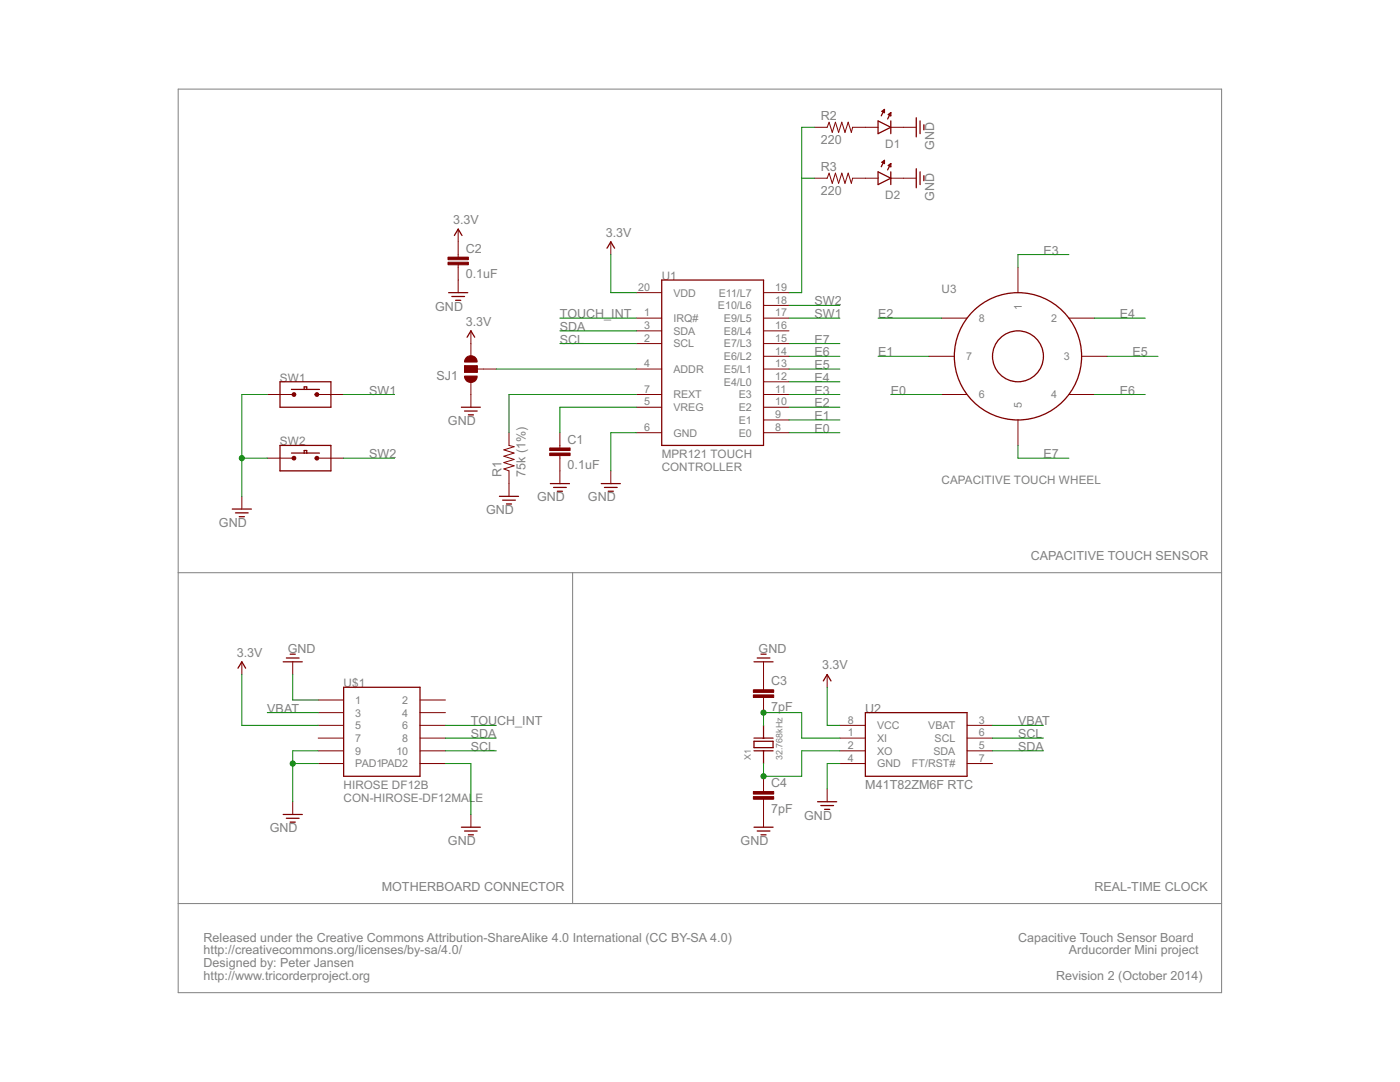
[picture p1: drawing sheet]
<?xml version="1.0" encoding="utf-8"?>
<!DOCTYPE eagle SYSTEM "eagle.dtd">
<!--
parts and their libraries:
SparkFun-Passives: Licensing: Creative Commons ShareAlike 4.0 International - https://creativecommons.org/licenses/by-sa/4.0
-->
<eagle version="6.5.0">
<drawing>
<settings>
<setting alwaysvectorfont="no"/>
<setting verticaltext="up"/>
</settings>
<grid distance="0.1" unitdist="inch" unit="inch" style="lines" multiple="1" display="no" altdistance="0.01" altunitdist="inch" altunit="inch"/>
<schematic xreflabel="%F%N/%S.%C%R" xrefpart="/%S.%C%R">
<libraries>
<library name="notes-arducorder-mini">
<symbols>
<symbol name="MPR121">
<pin name="VDD" x="-15.24" y="12.7" length="middle"/>
<pin name="GND" x="-15.24" y="-15.24" length="middle"/>
<pin name="VREG" x="-15.24" y="-10.16" length="middle"/>
<pin name="IRQ#" x="-15.24" y="7.62" length="middle"/>
<pin name="SDA" x="-15.24" y="5.08" length="middle"/>
<pin name="SCL" x="-15.24" y="2.54" length="middle"/>
<pin name="ADDR" x="-15.24" y="-2.54" length="middle"/>
<pin name="E0" x="15.24" y="-15.24" length="middle" rot="R180"/>
<pin name="E1" x="15.24" y="-12.7" length="middle" rot="R180"/>
<pin name="E2" x="15.24" y="-10.16" length="middle" rot="R180"/>
<pin name="E3" x="15.24" y="-7.62" length="middle" rot="R180"/>
<pin name="E4/L0" x="15.24" y="-5.08" length="middle" rot="R180"/>
<pin name="E5/L1" x="15.24" y="-2.54" length="middle" rot="R180"/>
<pin name="E6/L2" x="15.24" y="0" length="middle" rot="R180"/>
<pin name="E7/L3" x="15.24" y="2.54" length="middle" rot="R180"/>
<pin name="E8/L4" x="15.24" y="5.08" length="middle" rot="R180"/>
<pin name="E9/L5" x="15.24" y="7.62" length="middle" rot="R180"/>
<pin name="E10/L6" x="15.24" y="10.16" length="middle" rot="R180"/>
<pin name="E11/L7" x="15.24" y="12.7" length="middle" rot="R180"/>
<wire x1="-10.16" y1="15.24" x2="-10.16" y2="-17.78" width="0.254" layer="94"/>
<wire x1="-10.16" y1="-17.78" x2="10.16" y2="-17.78" width="0.254" layer="94"/>
<wire x1="10.16" y1="-17.78" x2="10.16" y2="15.24" width="0.254" layer="94"/>
<wire x1="10.16" y1="15.24" x2="-10.16" y2="15.24" width="0.254" layer="94"/>
<text x="-10.16" y="15.24" size="1.6764" layer="95">&gt;NAME</text>
<text x="-10.16" y="-20.32" size="1.6764" layer="97">MPR121 TOUCH </text>
<text x="-10.16" y="-22.86" size="1.6764" layer="97">CONTROLLER</text>
<pin name="REXT" x="-15.24" y="-7.62" length="middle"/>
</symbol>
<symbol name="CAPACITIVE-WHEEL-8">
<circle x="0" y="0" radius="12.7" width="0.254" layer="94"/>
<pin name="1" x="0" y="17.78" visible="pin" length="middle" rot="R270"/>
<pin name="3" x="17.78" y="0" visible="pin" length="middle" rot="R180"/>
<pin name="5" x="0" y="-17.78" visible="pin" length="middle" rot="R90"/>
<pin name="7" x="-17.78" y="0" visible="pin" length="middle"/>
<pin name="2" x="15.24" y="7.62" visible="pin" length="middle" rot="R180"/>
<pin name="4" x="15.24" y="-7.62" visible="pin" length="middle" rot="R180"/>
<pin name="6" x="-15.24" y="-7.62" visible="pin" length="middle"/>
<pin name="8" x="-15.24" y="7.62" visible="pin" length="middle"/>
<circle x="0" y="0" radius="5.08" width="0.254" layer="94"/>
<text x="-15.24" y="12.7" size="1.6764" layer="95">&gt;NAME</text>
<text x="-15.24" y="-25.4" size="1.6764" layer="95">CAPACITIVE TOUCH WHEEL</text>
</symbol>
<symbol name="SWITCH-NO">
<pin name="1A" x="-7.62" y="0" visible="off" length="middle"/>
<pin name="2A" x="7.62" y="0" visible="off" length="middle" rot="R180"/>
<wire x1="-5.08" y1="2.54" x2="-5.08" y2="-2.54" width="0.254" layer="94"/>
<wire x1="-5.08" y1="-2.54" x2="5.08" y2="-2.54" width="0.254" layer="94"/>
<wire x1="5.08" y1="-2.54" x2="5.08" y2="2.54" width="0.254" layer="94"/>
<wire x1="5.08" y1="2.54" x2="-5.08" y2="2.54" width="0.254" layer="94"/>
<circle x="-2.286" y="0" radius="0.254" width="0.254" layer="94"/>
<circle x="2.286" y="0" radius="0.254" width="0.254" layer="94"/>
<wire x1="-2.794" y1="1.016" x2="-0.254" y2="1.016" width="0.254" layer="94"/>
<wire x1="-0.254" y1="1.016" x2="0.254" y2="1.016" width="0.254" layer="94"/>
<wire x1="0.254" y1="1.016" x2="2.794" y2="1.016" width="0.254" layer="94"/>
<wire x1="-0.254" y1="1.016" x2="-0.254" y2="1.524" width="0.254" layer="94"/>
<wire x1="-0.254" y1="1.524" x2="0.254" y2="1.524" width="0.254" layer="94"/>
<wire x1="0.254" y1="1.524" x2="0.254" y2="1.016" width="0.254" layer="94"/>
<text x="-5.08" y="2.54" size="1.6764" layer="95">&gt;NAME</text>
</symbol>
</symbols>
<devicesets>
<deviceset name="MPR121-TOUCH-CONTROLLER">
<gates>
<gate name="G$1" symbol="MPR121" x="0" y="0"/>
</gates>
<devices>
<device name="" package="QFN-3X3-20">
<connects>
<connect gate="G$1" pin="ADDR" pad="4"/>
<connect gate="G$1" pin="E0" pad="8"/>
<connect gate="G$1" pin="E1" pad="9"/>
<connect gate="G$1" pin="E10/L6" pad="18"/>
<connect gate="G$1" pin="E11/L7" pad="19"/>
<connect gate="G$1" pin="E2" pad="10"/>
<connect gate="G$1" pin="E3" pad="11"/>
<connect gate="G$1" pin="E4/L0" pad="12"/>
<connect gate="G$1" pin="E5/L1" pad="13"/>
<connect gate="G$1" pin="E6/L2" pad="14"/>
<connect gate="G$1" pin="E7/L3" pad="15"/>
<connect gate="G$1" pin="E8/L4" pad="16"/>
<connect gate="G$1" pin="E9/L5" pad="17"/>
<connect gate="G$1" pin="GND" pad="6"/>
<connect gate="G$1" pin="IRQ#" pad="1"/>
<connect gate="G$1" pin="REXT" pad="7"/>
<connect gate="G$1" pin="SCL" pad="2"/>
<connect gate="G$1" pin="SDA" pad="3"/>
<connect gate="G$1" pin="VDD" pad="20"/>
<connect gate="G$1" pin="VREG" pad="5"/>
</connects>
<technologies>
<technology name=""/>
</technologies>
</device>
</devices>
</deviceset>
<deviceset name="CAPACITIVE-WHEEL-8">
<gates>
<gate name="G$1" symbol="CAPACITIVE-WHEEL-8" x="0" y="0"/>
</gates>
<devices>
<device name="" package="CAPACITIVE-WHEEL-8">
<connects>
<connect gate="G$1" pin="1" pad="1"/>
<connect gate="G$1" pin="2" pad="2"/>
<connect gate="G$1" pin="3" pad="3"/>
<connect gate="G$1" pin="4" pad="4"/>
<connect gate="G$1" pin="5" pad="5"/>
<connect gate="G$1" pin="6" pad="6"/>
<connect gate="G$1" pin="7" pad="7"/>
<connect gate="G$1" pin="8" pad="8"/>
</connects>
<technologies>
<technology name=""/>
</technologies>
</device>
</devices>
</deviceset>
<deviceset name="SWITCH">
<gates>
<gate name="G$1" symbol="SWITCH-NO" x="0" y="0"/>
</gates>
<devices>
<device name="" package="KMT071">
<connects>
<connect gate="G$1" pin="1A" pad="1A"/>
<connect gate="G$1" pin="2A" pad="2A"/>
</connects>
<technologies>
<technology name=""/>
</technologies>
</device>
</devices>
</deviceset>
</devicesets>
</library>
<library name="notes_mark5a">
<symbols>
<symbol name="CAP">
<wire x1="0" y1="2.54" x2="0" y2="2.032" width="0.1524" layer="94"/>
<wire x1="0" y1="0" x2="0" y2="0.508" width="0.1524" layer="94"/>
<text x="1.524" y="2.921" size="1.778" layer="95">&gt;NAME</text>
<text x="1.524" y="-2.159" size="1.778" layer="96">&gt;VALUE</text>
<rectangle x1="-2.032" y1="0.508" x2="2.032" y2="1.016" layer="94"/>
<rectangle x1="-2.032" y1="1.524" x2="2.032" y2="2.032" layer="94"/>
<pin name="1" x="0" y="5.08" visible="off" length="short" direction="pas" swaplevel="1" rot="R270"/>
<pin name="2" x="0" y="-2.54" visible="off" length="short" direction="pas" swaplevel="1" rot="R90"/>
</symbol>
<symbol name="GND">
<wire x1="-1.905" y1="0" x2="1.905" y2="0" width="0.254" layer="94"/>
<wire x1="-1.27" y1="-0.762" x2="1.27" y2="-0.762" width="0.254" layer="94"/>
<wire x1="-0.508" y1="-1.524" x2="0.508" y2="-1.524" width="0.254" layer="94"/>
<text x="-4.572" y="-3.556" size="1.778" layer="96">&gt;VALUE</text>
<pin name="GND" x="0" y="2.54" visible="off" length="short" direction="sup" rot="R270"/>
</symbol>
<symbol name="3.3V">
<wire x1="0.762" y1="1.27" x2="0" y2="2.54" width="0.254" layer="94"/>
<wire x1="0" y1="2.54" x2="-0.762" y2="1.27" width="0.254" layer="94"/>
<text x="-1.016" y="3.556" size="1.778" layer="96">&gt;VALUE</text>
<pin name="3.3V" x="0" y="0" visible="off" length="short" direction="sup" rot="R90"/>
</symbol>
<symbol name="CRYSTAL">
<pin name="1" x="-5.08" y="0" visible="off" length="point"/>
<pin name="2" x="2.54" y="0" visible="off" length="point"/>
<wire x1="-5.08" y1="0" x2="-2.54" y2="0" width="0.254" layer="94"/>
<wire x1="2.54" y1="0" x2="0" y2="0" width="0.254" layer="94"/>
<wire x1="-1.905" y1="1.905" x2="-1.905" y2="-1.905" width="0.254" layer="94"/>
<wire x1="-1.905" y1="-1.905" x2="-0.635" y2="-1.905" width="0.254" layer="94"/>
<wire x1="-0.635" y1="-1.905" x2="-0.635" y2="1.905" width="0.254" layer="94"/>
<wire x1="-0.635" y1="1.905" x2="-1.905" y2="1.905" width="0.254" layer="94"/>
<wire x1="-2.54" y1="1.905" x2="-2.54" y2="0" width="0.254" layer="94"/>
<wire x1="-2.54" y1="0" x2="-2.54" y2="-1.905" width="0.254" layer="94"/>
<wire x1="0" y1="1.905" x2="0" y2="0" width="0.254" layer="94"/>
<wire x1="0" y1="0" x2="0" y2="-1.905" width="0.254" layer="94"/>
<text x="-4.445" y="2.54" size="1.27" layer="95">&gt;NAME</text>
<text x="-4.445" y="-3.81" size="1.27" layer="96">&gt;VALUE</text>
</symbol>
<symbol name="M41T82ZM6F">
<pin name="VCC" x="-15.24" y="5.08" length="middle"/>
<pin name="XI" x="-15.24" y="2.54" length="middle"/>
<pin name="XO" x="-15.24" y="0" length="middle"/>
<pin name="GND" x="-15.24" y="-2.54" length="middle"/>
<pin name="VBAT" x="15.24" y="5.08" length="middle" rot="R180"/>
<pin name="SCL" x="15.24" y="2.54" length="middle" rot="R180"/>
<pin name="SDA" x="15.24" y="0" length="middle" rot="R180"/>
<pin name="FT/RST#" x="15.24" y="-2.54" length="middle" rot="R180"/>
<wire x1="-10.16" y1="7.62" x2="-10.16" y2="-5.08" width="0.254" layer="94"/>
<wire x1="-10.16" y1="-5.08" x2="10.16" y2="-5.08" width="0.254" layer="94"/>
<wire x1="10.16" y1="-5.08" x2="10.16" y2="7.62" width="0.254" layer="94"/>
<wire x1="10.16" y1="7.62" x2="-10.16" y2="7.62" width="0.254" layer="94"/>
<text x="-10.16" y="7.62" size="1.778" layer="95">&gt;NAME</text>
<text x="-10.16" y="-7.62" size="1.778" layer="97">M41T82ZM6F RTC</text>
</symbol>
</symbols>
<devicesets>
<deviceset name="CAP" prefix="C" uservalue="yes">
<gates>
<gate name="G$1" symbol="CAP" x="0" y="0"/>
</gates>
<devices>
<device name="0603" package="0603">
<connects>
<connect gate="G$1" pin="1" pad="1"/>
<connect gate="G$1" pin="2" pad="2"/>
</connects>
<technologies>
<technology name=""/>
</technologies>
</device>
<device name="0402" package="C0402">
<connects>
<connect gate="G$1" pin="1" pad="1"/>
<connect gate="G$1" pin="2" pad="2"/>
</connects>
<technologies>
<technology name=""/>
</technologies>
</device>
<device name="0805" package="0805">
<connects>
<connect gate="G$1" pin="1" pad="1"/>
<connect gate="G$1" pin="2" pad="2"/>
</connects>
<technologies>
<technology name=""/>
</technologies>
</device>
</devices>
</deviceset>
<deviceset name="GND" prefix="GND">
<gates>
<gate name="1" symbol="GND" x="0" y="0"/>
</gates>
<devices>
<device name="">
<technologies>
<technology name=""/>
</technologies>
</device>
</devices>
</deviceset>
<deviceset name="3.3V" prefix="P+">
<gates>
<gate name="G$1" symbol="3.3V" x="0" y="0"/>
</gates>
<devices>
<device name="">
<technologies>
<technology name=""/>
</technologies>
</device>
</devices>
</deviceset>
<deviceset name="CRYSTAL">
<gates>
<gate name="G$1" symbol="CRYSTAL" x="0" y="0"/>
</gates>
<devices>
<device name="" package="CRYSTAL-9HT10">
<connects>
<connect gate="G$1" pin="1" pad="1"/>
<connect gate="G$1" pin="2" pad="2"/>
</connects>
<technologies>
<technology name=""/>
</technologies>
</device>
</devices>
</deviceset>
<deviceset name="M41T82ZM6F">
<gates>
<gate name="G$1" symbol="M41T82ZM6F" x="0" y="0"/>
</gates>
<devices>
<device name="" package="8-SOIC">
<connects>
<connect gate="G$1" pin="FT/RST#" pad="7"/>
<connect gate="G$1" pin="GND" pad="4"/>
<connect gate="G$1" pin="SCL" pad="6"/>
<connect gate="G$1" pin="SDA" pad="5"/>
<connect gate="G$1" pin="VBAT" pad="3"/>
<connect gate="G$1" pin="VCC" pad="8"/>
<connect gate="G$1" pin="XI" pad="1"/>
<connect gate="G$1" pin="XO" pad="2"/>
</connects>
<technologies>
<technology name=""/>
</technologies>
</device>
</devices>
</deviceset>
</devicesets>
</library>
<library name="notes_mark5a1">
<symbols>
<symbol name="0605-LED">
<pin name="ANODE" x="0" y="5.08" visible="off" length="short" rot="R270"/>
<pin name="CATHODE" x="0" y="-2.54" visible="off" length="short" rot="R90"/>
<wire x1="-1.27" y1="2.54" x2="1.27" y2="2.54" width="0.254" layer="94"/>
<wire x1="1.27" y1="2.54" x2="0" y2="0" width="0.254" layer="94"/>
<wire x1="0" y1="0" x2="-1.27" y2="2.54" width="0.254" layer="94"/>
<text x="-2.54" y="-1.905" size="1.6764" layer="95" rot="R90">&gt;NAME</text>
<wire x1="2.286" y1="1.905" x2="3.556" y2="1.27" width="0.254" layer="94"/>
<wire x1="1.651" y1="0.635" x2="2.921" y2="0" width="0.254" layer="94"/>
<wire x1="3.556" y1="1.27" x2="3.175" y2="1.778" width="0.254" layer="94"/>
<wire x1="3.175" y1="1.778" x2="2.921" y2="1.27" width="0.254" layer="94"/>
<wire x1="2.921" y1="1.27" x2="3.556" y2="1.27" width="0.254" layer="94"/>
<wire x1="2.921" y1="0" x2="2.54" y2="0.508" width="0.254" layer="94"/>
<wire x1="2.54" y1="0.508" x2="2.286" y2="0" width="0.254" layer="94"/>
<wire x1="2.286" y1="0" x2="2.921" y2="0" width="0.254" layer="94"/>
<wire x1="-1.27" y1="0" x2="1.27" y2="0" width="0.254" layer="94"/>
</symbol>
<symbol name="RESISTOR">
<wire x1="-2.54" y1="0" x2="-2.159" y2="1.016" width="0.1524" layer="94"/>
<wire x1="-2.159" y1="1.016" x2="-1.524" y2="-1.016" width="0.1524" layer="94"/>
<wire x1="-1.524" y1="-1.016" x2="-0.889" y2="1.016" width="0.1524" layer="94"/>
<wire x1="-0.889" y1="1.016" x2="-0.254" y2="-1.016" width="0.1524" layer="94"/>
<wire x1="-0.254" y1="-1.016" x2="0.381" y2="1.016" width="0.1524" layer="94"/>
<wire x1="0.381" y1="1.016" x2="1.016" y2="-1.016" width="0.1524" layer="94"/>
<wire x1="1.016" y1="-1.016" x2="1.651" y2="1.016" width="0.1524" layer="94"/>
<wire x1="1.651" y1="1.016" x2="2.286" y2="-1.016" width="0.1524" layer="94"/>
<wire x1="2.286" y1="-1.016" x2="2.54" y2="0" width="0.1524" layer="94"/>
<text x="-3.81" y="1.4986" size="1.778" layer="95">&gt;NAME</text>
<text x="-3.81" y="-3.302" size="1.778" layer="96">&gt;VALUE</text>
<pin name="2" x="5.08" y="0" visible="off" length="short" direction="pas" swaplevel="1" rot="R180"/>
<pin name="1" x="-5.08" y="0" visible="off" length="short" direction="pas" swaplevel="1"/>
</symbol>
</symbols>
<devicesets>
<deviceset name="0605-LED">
<gates>
<gate name="G$1" symbol="0605-LED" x="0" y="0"/>
</gates>
<devices>
<device name="" package="0603-LED">
<connects>
<connect gate="G$1" pin="ANODE" pad="ANODE"/>
<connect gate="G$1" pin="CATHODE" pad="CATHODE"/>
</connects>
<technologies>
<technology name=""/>
</technologies>
</device>
</devices>
</deviceset>
<deviceset name="RESISTOR" prefix="R" uservalue="yes">
<gates>
<gate name="G$1" symbol="RESISTOR" x="0" y="0"/>
</gates>
<devices>
<device name="0603" package="0603">
<connects>
<connect gate="G$1" pin="1" pad="1"/>
<connect gate="G$1" pin="2" pad="2"/>
</connects>
<technologies>
<technology name=""/>
</technologies>
</device>
<device name="0402" package="C0402">
<connects>
<connect gate="G$1" pin="1" pad="1"/>
<connect gate="G$1" pin="2" pad="2"/>
</connects>
<technologies>
<technology name=""/>
</technologies>
</device>
<device name="0805" package="0805">
<connects>
<connect gate="G$1" pin="1" pad="1"/>
<connect gate="G$1" pin="2" pad="2"/>
</connects>
<technologies>
<technology name=""/>
</technologies>
</device>
</devices>
</deviceset>
</devicesets>
</library>
<library name="SparkFun-Passives">
<symbols>
<symbol name="SJ_2">
<wire x1="-0.635" y1="-1.397" x2="0.635" y2="-1.397" width="1.27" layer="94" curve="180" cap="flat"/>
<wire x1="-0.635" y1="1.397" x2="0.635" y2="1.397" width="1.27" layer="94" curve="-180" cap="flat"/>
<wire x1="1.27" y1="-0.635" x2="-1.27" y2="-0.635" width="0.1524" layer="94"/>
<wire x1="-1.27" y1="-0.635" x2="-1.27" y2="0" width="0.1524" layer="94"/>
<wire x1="-1.27" y1="0" x2="-1.27" y2="0.635" width="0.1524" layer="94"/>
<wire x1="-1.27" y1="0.635" x2="1.27" y2="0.635" width="0.1524" layer="94"/>
<wire x1="1.27" y1="0.635" x2="1.27" y2="-0.635" width="0.1524" layer="94"/>
<wire x1="-2.54" y1="0" x2="-1.27" y2="0" width="0.1524" layer="94"/>
<text x="2.54" y="0.381" size="1.778" layer="95">&gt;NAME</text>
<text x="2.54" y="-1.905" size="1.778" layer="96">&gt;VALUE</text>
<rectangle x1="-1.27" y1="-0.635" x2="1.27" y2="0.635" layer="94"/>
<pin name="3" x="0" y="-5.08" visible="off" length="short" direction="pas" rot="R90"/>
<pin name="1" x="0" y="5.08" visible="off" length="short" direction="pas" rot="R270"/>
<pin name="2" x="-5.08" y="0" visible="off" length="short" direction="pas"/>
</symbol>
</symbols>
<devicesets>
<deviceset name="SOLDERJUMPER_2WAY" prefix="SJ" uservalue="yes">
<gates>
<gate name="G$1" symbol="SJ_2" x="0" y="0"/>
</gates>
<devices>
<device name="W" package="SJ_2W">
<connects>
<connect gate="G$1" pin="1" pad="1"/>
<connect gate="G$1" pin="2" pad="2"/>
<connect gate="G$1" pin="3" pad="3"/>
</connects>
<technologies>
<technology name=""/>
</technologies>
</device>
<device name="T" package="SJ_2">
<connects>
<connect gate="G$1" pin="1" pad="1"/>
<connect gate="G$1" pin="2" pad="2"/>
<connect gate="G$1" pin="3" pad="3"/>
</connects>
<technologies>
<technology name=""/>
</technologies>
</device>
<device name="S" package="SJ_3">
<connects>
<connect gate="G$1" pin="1" pad="1"/>
<connect gate="G$1" pin="2" pad="2"/>
<connect gate="G$1" pin="3" pad="3"/>
</connects>
<technologies>
<technology name=""/>
</technologies>
</device>
<device name="PASTE1&amp;2" package="SJ_3_PASTE1&amp;2">
<connects>
<connect gate="G$1" pin="1" pad="1"/>
<connect gate="G$1" pin="2" pad="2"/>
<connect gate="G$1" pin="3" pad="3"/>
</connects>
<technologies>
<technology name=""/>
</technologies>
</device>
<device name="PASTE2&amp;3" package="SJ_3_PASTE2&amp;3">
<connects>
<connect gate="G$1" pin="1" pad="1"/>
<connect gate="G$1" pin="2" pad="2"/>
<connect gate="G$1" pin="3" pad="3"/>
</connects>
<technologies>
<technology name=""/>
</technologies>
</device>
<device name="PASTE1&amp;2&amp;3" package="SJ_3_PASTE1&amp;2&amp;3">
<connects>
<connect gate="G$1" pin="1" pad="1"/>
<connect gate="G$1" pin="2" pad="2"/>
<connect gate="G$1" pin="3" pad="3"/>
</connects>
<technologies>
<technology name=""/>
</technologies>
</device>
</devices>
</deviceset>
</devicesets>
</library>
<library name="arducorder-mini">
<symbols>
<symbol name="CON-HIROSE-DF12">
<pin name="1" x="-12.7" y="5.08" visible="pin" length="middle"/>
<pin name="3" x="-12.7" y="2.54" visible="pin" length="middle"/>
<pin name="5" x="-12.7" y="0" visible="pin" length="middle"/>
<pin name="7" x="-12.7" y="-2.54" visible="pin" length="middle"/>
<pin name="9" x="-12.7" y="-5.08" visible="pin" length="middle"/>
<pin name="2" x="12.7" y="5.08" visible="pin" length="middle" rot="R180"/>
<pin name="4" x="12.7" y="2.54" visible="pin" length="middle" rot="R180"/>
<pin name="6" x="12.7" y="0" visible="pin" length="middle" rot="R180"/>
<pin name="8" x="12.7" y="-2.54" visible="pin" length="middle" rot="R180"/>
<pin name="10" x="12.7" y="-5.08" visible="pin" length="middle" rot="R180"/>
<wire x1="-7.62" y1="7.62" x2="-7.62" y2="-10.16" width="0.254" layer="94"/>
<wire x1="-7.62" y1="-10.16" x2="7.62" y2="-10.16" width="0.254" layer="94"/>
<wire x1="7.62" y1="-10.16" x2="7.62" y2="7.62" width="0.254" layer="94"/>
<wire x1="7.62" y1="7.62" x2="-7.62" y2="7.62" width="0.254" layer="94"/>
<text x="-7.62" y="7.62" size="1.6764" layer="95">&gt;NAME</text>
<text x="-7.62" y="-12.7" size="1.6764" layer="97">HIROSE DF12B</text>
<text x="-7.62" y="-15.24" size="1.6764" layer="97">&gt;VALUE</text>
<pin name="PAD1" x="-12.7" y="-7.62" visible="pin" length="middle"/>
<pin name="PAD2" x="12.7" y="-7.62" visible="pin" length="middle" rot="R180"/>
</symbol>
</symbols>
<devicesets>
<deviceset name="CON-HIROSE-DF12">
<gates>
<gate name="G$1" symbol="CON-HIROSE-DF12" x="0" y="0"/>
</gates>
<devices>
<device name="FEMALE" package="DF12B(3.0)-10DP-0.5V(86)">
<connects>
<connect gate="G$1" pin="1" pad="1"/>
<connect gate="G$1" pin="10" pad="10"/>
<connect gate="G$1" pin="2" pad="2"/>
<connect gate="G$1" pin="3" pad="3"/>
<connect gate="G$1" pin="4" pad="4"/>
<connect gate="G$1" pin="5" pad="5"/>
<connect gate="G$1" pin="6" pad="6"/>
<connect gate="G$1" pin="7" pad="7"/>
<connect gate="G$1" pin="8" pad="8"/>
<connect gate="G$1" pin="9" pad="9"/>
<connect gate="G$1" pin="PAD1" pad="PAD1"/>
<connect gate="G$1" pin="PAD2" pad="PAD2"/>
</connects>
<technologies>
<technology name=""/>
</technologies>
</device>
<device name="MALE" package="DF12B(3.0)-10DS-0.5V(86)">
<connects>
<connect gate="G$1" pin="1" pad="1"/>
<connect gate="G$1" pin="10" pad="10"/>
<connect gate="G$1" pin="2" pad="2"/>
<connect gate="G$1" pin="3" pad="3"/>
<connect gate="G$1" pin="4" pad="4"/>
<connect gate="G$1" pin="5" pad="5"/>
<connect gate="G$1" pin="6" pad="6"/>
<connect gate="G$1" pin="7" pad="7"/>
<connect gate="G$1" pin="8" pad="8"/>
<connect gate="G$1" pin="9" pad="9"/>
<connect gate="G$1" pin="PAD1" pad="PAD1"/>
<connect gate="G$1" pin="PAD2" pad="PAD2"/>
</connects>
<technologies>
<technology name=""/>
</technologies>
</device>
<device name="MALE_NODRILL" package="DF12(3.0)-10DS-0.5V(86)">
<connects>
<connect gate="G$1" pin="1" pad="1"/>
<connect gate="G$1" pin="10" pad="10"/>
<connect gate="G$1" pin="2" pad="2"/>
<connect gate="G$1" pin="3" pad="3"/>
<connect gate="G$1" pin="4" pad="4"/>
<connect gate="G$1" pin="5" pad="5"/>
<connect gate="G$1" pin="6" pad="6"/>
<connect gate="G$1" pin="7" pad="7"/>
<connect gate="G$1" pin="8" pad="8"/>
<connect gate="G$1" pin="9" pad="9"/>
<connect gate="G$1" pin="PAD1" pad="PAD1"/>
<connect gate="G$1" pin="PAD2" pad="PAD2"/>
</connects>
<technologies>
<technology name=""/>
</technologies>
</device>
</devices>
</deviceset>
</devicesets>
</library>
</libraries>
<attributes>
</attributes>
<variantdefs>
</variantdefs>
<classes>
<class number="0" name="default" width="0" drill="0">
</class>
</classes>
<parts>
<part name="U1" library="notes-arducorder-mini" deviceset="MPR121-TOUCH-CONTROLLER" device=""/>
<part name="U3" library="notes-arducorder-mini" deviceset="CAPACITIVE-WHEEL-8" device=""/>
<part name="SW2" library="notes-arducorder-mini" deviceset="SWITCH" device=""/>
<part name="SW1" library="notes-arducorder-mini" deviceset="SWITCH" device=""/>
<part name="D2" library="notes_mark5a1" deviceset="0605-LED" device=""/>
<part name="D1" library="notes_mark5a1" deviceset="0605-LED" device=""/>
<part name="P+1" library="notes_mark5a" deviceset="3.3V" device=""/>
<part name="GND1" library="notes_mark5a" deviceset="GND" device=""/>
<part name="R1" library="notes_mark5a1" deviceset="RESISTOR" device="0603" value="75k (1%)"/>
<part name="C1" library="notes_mark5a" deviceset="CAP" device="0603" value="0.1uF"/>
<part name="C2" library="notes_mark5a" deviceset="CAP" device="0603" value="0.1uF"/>
<part name="P+2" library="notes_mark5a" deviceset="3.3V" device=""/>
<part name="GND2" library="notes_mark5a" deviceset="GND" device=""/>
<part name="SJ1" library="SparkFun-Passives" deviceset="SOLDERJUMPER_2WAY" device="PASTE1&amp;2"/>
<part name="P+3" library="notes_mark5a" deviceset="3.3V" device=""/>
<part name="GND3" library="notes_mark5a" deviceset="GND" device=""/>
<part name="GND4" library="notes_mark5a" deviceset="GND" device=""/>
<part name="GND5" library="notes_mark5a" deviceset="GND" device=""/>
<part name="R2" library="notes_mark5a1" deviceset="RESISTOR" device="0603" value="220"/>
<part name="R3" library="notes_mark5a1" deviceset="RESISTOR" device="0603" value="220"/>
<part name="GND8" library="notes_mark5a" deviceset="GND" device=""/>
<part name="GND9" library="notes_mark5a" deviceset="GND" device=""/>
<part name="GND10" library="notes_mark5a" deviceset="GND" device=""/>
<part name="X1" library="notes_mark5a" deviceset="CRYSTAL" device="" value="32.768kHz"/>
<part name="U2" library="notes_mark5a" deviceset="M41T82ZM6F" device=""/>
<part name="C3" library="notes_mark5a" deviceset="CAP" device="0603" value="7pF"/>
<part name="C4" library="notes_mark5a" deviceset="CAP" device="0603" value="7pF"/>
<part name="GND11" library="notes_mark5a" deviceset="GND" device=""/>
<part name="GND12" library="notes_mark5a" deviceset="GND" device=""/>
<part name="GND13" library="notes_mark5a" deviceset="GND" device=""/>
<part name="P+5" library="notes_mark5a" deviceset="3.3V" device=""/>
<part name="GND14" library="notes_mark5a" deviceset="GND" device=""/>
<part name="GND15" library="notes_mark5a" deviceset="GND" device=""/>
<part name="GND16" library="notes_mark5a" deviceset="GND" device=""/>
<part name="P+6" library="notes_mark5a" deviceset="3.3V" device=""/>
<part name="U$1" library="arducorder-mini" deviceset="CON-HIROSE-DF12" device="MALE"/>
</parts>
<sheets>
<sheet>
<plain>
<wire x1="-106.68" y1="81.28" x2="-106.68" y2="-15.24" width="0.1524" layer="97"/>
<wire x1="-106.68" y1="-15.24" x2="-106.68" y2="-81.28" width="0.1524" layer="97"/>
<wire x1="-106.68" y1="-81.28" x2="-27.94" y2="-81.28" width="0.1524" layer="97"/>
<wire x1="-27.94" y1="-81.28" x2="101.6" y2="-81.28" width="0.1524" layer="97"/>
<wire x1="101.6" y1="-81.28" x2="101.6" y2="-15.24" width="0.1524" layer="97"/>
<wire x1="101.6" y1="-15.24" x2="101.6" y2="81.28" width="0.1524" layer="97"/>
<wire x1="101.6" y1="81.28" x2="-106.68" y2="81.28" width="0.1524" layer="97"/>
<wire x1="-106.68" y1="-15.24" x2="-27.94" y2="-15.24" width="0.1524" layer="97"/>
<wire x1="-27.94" y1="-15.24" x2="101.6" y2="-15.24" width="0.1524" layer="97"/>
<wire x1="-27.94" y1="-15.24" x2="-27.94" y2="-81.28" width="0.1524" layer="97"/>
<text x="63.5" y="-12.7" size="1.778" layer="97">CAPACITIVE TOUCH SENSOR</text>
<text x="76.2" y="-78.74" size="1.778" layer="97">REAL-TIME CLOCK</text>
<text x="-66.04" y="-78.74" size="1.778" layer="97">MOTHERBOARD CONNECTOR</text>
<text x="-101.6" y="-88.9" size="1.778" layer="97">Released under the Creative Commons Attribution-ShareAlike 4.0 International (CC BY-SA 4.0)</text>
<text x="-101.6" y="-91.44" size="1.778" layer="97">http://creativecommons.org/licenses/by-sa/4.0/</text>
<text x="-101.6" y="-93.98" size="1.778" layer="97">Designed by: Peter Jansen</text>
<text x="-101.6" y="-96.52" size="1.778" layer="97">http://www.tricorderproject.org </text>
<text x="68.58" y="-96.52" size="1.778" layer="97">Revision 2 (October 2014)</text>
<text x="71.12" y="-91.44" size="1.778" layer="97">Arducorder Mini project</text>
<text x="60.96" y="-88.9" size="1.778" layer="97">Capacitive Touch Sensor Board</text>
<wire x1="-106.68" y1="-81.28" x2="-106.68" y2="-99.06" width="0.1524" layer="97"/>
<wire x1="-106.68" y1="-99.06" x2="101.6" y2="-99.06" width="0.1524" layer="97"/>
<wire x1="101.6" y1="-99.06" x2="101.6" y2="-81.28" width="0.1524" layer="97"/>
</plain>
<instances>
<instance part="U1" gate="G$1" x="0" y="27.94"/>
<instance part="U3" gate="G$1" x="60.96" y="27.94"/>
<instance part="SW2" gate="G$1" x="-81.28" y="7.62"/>
<instance part="SW1" gate="G$1" x="-81.28" y="20.32"/>
<instance part="D2" gate="G$1" x="35.56" y="63.5" rot="R90"/>
<instance part="D1" gate="G$1" x="35.56" y="73.66" rot="R90"/>
<instance part="P+1" gate="G$1" x="-20.32" y="48.26"/>
<instance part="GND1" gate="1" x="-20.32" y="2.54"/>
<instance part="R1" gate="G$1" x="-40.64" y="7.62" rot="R90"/>
<instance part="C1" gate="G$1" x="-30.48" y="7.62"/>
<instance part="C2" gate="G$1" x="-50.8" y="45.72"/>
<instance part="P+2" gate="G$1" x="-50.8" y="50.8"/>
<instance part="GND2" gate="1" x="-50.8" y="40.64"/>
<instance part="SJ1" gate="G$1" x="-48.26" y="25.4" rot="R180"/>
<instance part="P+3" gate="G$1" x="-48.26" y="30.48"/>
<instance part="GND3" gate="1" x="-48.26" y="17.78"/>
<instance part="GND4" gate="1" x="-30.48" y="2.54"/>
<instance part="GND5" gate="1" x="-40.64" y="0"/>
<instance part="R2" gate="G$1" x="25.4" y="73.66"/>
<instance part="R3" gate="G$1" x="25.4" y="63.5"/>
<instance part="GND8" gate="1" x="40.64" y="63.5" rot="R90"/>
<instance part="GND9" gate="1" x="40.64" y="73.66" rot="R90"/>
<instance part="GND10" gate="1" x="-93.98" y="-2.54"/>
<instance part="X1" gate="G$1" x="10.16" y="-48.26" rot="R90"/>
<instance part="U2" gate="G$1" x="40.64" y="-50.8"/>
<instance part="C3" gate="G$1" x="10.16" y="-40.64"/>
<instance part="C4" gate="G$1" x="10.16" y="-60.96"/>
<instance part="GND11" gate="1" x="10.16" y="-33.02" rot="R180"/>
<instance part="GND12" gate="1" x="10.16" y="-66.04"/>
<instance part="GND13" gate="1" x="22.86" y="-60.96"/>
<instance part="P+5" gate="G$1" x="22.86" y="-38.1"/>
<instance part="GND14" gate="1" x="-83.82" y="-63.5"/>
<instance part="GND15" gate="1" x="-48.26" y="-66.04"/>
<instance part="GND16" gate="1" x="-83.82" y="-33.02" rot="R180"/>
<instance part="P+6" gate="G$1" x="-93.98" y="-35.56"/>
<instance part="U$1" gate="G$1" x="-66.04" y="-45.72"/>
</instances>
<busses>
</busses>
<nets>
<net name="GND" class="0">
<segment>
<pinref part="U1" gate="G$1" pin="GND"/>
<wire x1="-15.24" y1="12.7" x2="-20.32" y2="12.7" width="0.1524" layer="91"/>
<wire x1="-20.32" y1="12.7" x2="-20.32" y2="5.08" width="0.1524" layer="91"/>
<pinref part="GND1" gate="1" pin="GND"/>
</segment>
<segment>
<pinref part="C2" gate="G$1" pin="2"/>
<pinref part="GND2" gate="1" pin="GND"/>
</segment>
<segment>
<pinref part="SJ1" gate="G$1" pin="1"/>
<pinref part="GND3" gate="1" pin="GND"/>
</segment>
<segment>
<pinref part="C1" gate="G$1" pin="2"/>
<pinref part="GND4" gate="1" pin="GND"/>
</segment>
<segment>
<pinref part="R1" gate="G$1" pin="1"/>
<pinref part="GND5" gate="1" pin="GND"/>
</segment>
<segment>
<pinref part="D2" gate="G$1" pin="CATHODE"/>
<pinref part="GND8" gate="1" pin="GND"/>
</segment>
<segment>
<pinref part="D1" gate="G$1" pin="CATHODE"/>
<pinref part="GND9" gate="1" pin="GND"/>
</segment>
<segment>
<pinref part="SW1" gate="G$1" pin="1A"/>
<wire x1="-88.9" y1="20.32" x2="-93.98" y2="20.32" width="0.1524" layer="91"/>
<wire x1="-93.98" y1="20.32" x2="-93.98" y2="7.62" width="0.1524" layer="91"/>
<pinref part="SW2" gate="G$1" pin="1A"/>
<wire x1="-93.98" y1="7.62" x2="-93.98" y2="0" width="0.1524" layer="91"/>
<wire x1="-88.9" y1="7.62" x2="-93.98" y2="7.62" width="0.1524" layer="91"/>
<pinref part="GND10" gate="1" pin="GND"/>
<junction x="-93.98" y="7.62"/>
</segment>
<segment>
<pinref part="C3" gate="G$1" pin="1"/>
<pinref part="GND11" gate="1" pin="GND"/>
</segment>
<segment>
<pinref part="C4" gate="G$1" pin="2"/>
<pinref part="GND12" gate="1" pin="GND"/>
</segment>
<segment>
<pinref part="U2" gate="G$1" pin="GND"/>
<wire x1="25.4" y1="-53.34" x2="22.86" y2="-53.34" width="0.1524" layer="91"/>
<pinref part="GND13" gate="1" pin="GND"/>
<wire x1="22.86" y1="-53.34" x2="22.86" y2="-58.42" width="0.1524" layer="91"/>
</segment>
<segment>
<wire x1="-78.74" y1="-50.8" x2="-83.82" y2="-50.8" width="0.1524" layer="91"/>
<wire x1="-83.82" y1="-50.8" x2="-83.82" y2="-53.34" width="0.1524" layer="91"/>
<pinref part="GND14" gate="1" pin="GND"/>
<wire x1="-83.82" y1="-53.34" x2="-83.82" y2="-60.96" width="0.1524" layer="91"/>
<wire x1="-78.74" y1="-53.34" x2="-83.82" y2="-53.34" width="0.1524" layer="91"/>
<junction x="-83.82" y="-53.34"/>
<pinref part="U$1" gate="G$1" pin="9"/>
<pinref part="U$1" gate="G$1" pin="PAD1"/>
</segment>
<segment>
<wire x1="-53.34" y1="-53.34" x2="-48.26" y2="-53.34" width="0.1524" layer="91"/>
<wire x1="-48.26" y1="-53.34" x2="-48.26" y2="-63.5" width="0.1524" layer="91"/>
<pinref part="GND15" gate="1" pin="GND"/>
<pinref part="U$1" gate="G$1" pin="PAD2"/>
</segment>
<segment>
<wire x1="-78.74" y1="-40.64" x2="-83.82" y2="-40.64" width="0.1524" layer="91"/>
<wire x1="-83.82" y1="-40.64" x2="-83.82" y2="-35.56" width="0.1524" layer="91"/>
<pinref part="GND16" gate="1" pin="GND"/>
<pinref part="U$1" gate="G$1" pin="1"/>
</segment>
</net>
<net name="3.3V" class="0">
<segment>
<pinref part="U1" gate="G$1" pin="VDD"/>
<wire x1="-15.24" y1="40.64" x2="-20.32" y2="40.64" width="0.1524" layer="91"/>
<wire x1="-20.32" y1="40.64" x2="-20.32" y2="48.26" width="0.1524" layer="91"/>
<pinref part="P+1" gate="G$1" pin="3.3V"/>
</segment>
<segment>
<pinref part="C2" gate="G$1" pin="1"/>
<pinref part="P+2" gate="G$1" pin="3.3V"/>
</segment>
<segment>
<pinref part="SJ1" gate="G$1" pin="3"/>
<pinref part="P+3" gate="G$1" pin="3.3V"/>
</segment>
<segment>
<pinref part="U2" gate="G$1" pin="VCC"/>
<wire x1="25.4" y1="-45.72" x2="22.86" y2="-45.72" width="0.1524" layer="91"/>
<wire x1="22.86" y1="-45.72" x2="22.86" y2="-38.1" width="0.1524" layer="91"/>
<pinref part="P+5" gate="G$1" pin="3.3V"/>
</segment>
<segment>
<wire x1="-78.74" y1="-45.72" x2="-93.98" y2="-45.72" width="0.1524" layer="91"/>
<wire x1="-93.98" y1="-45.72" x2="-93.98" y2="-35.56" width="0.1524" layer="91"/>
<pinref part="P+6" gate="G$1" pin="3.3V"/>
<pinref part="U$1" gate="G$1" pin="5"/>
</segment>
</net>
<net name="E0" class="0">
<segment>
<pinref part="U1" gate="G$1" pin="E0"/>
<wire x1="15.24" y1="12.7" x2="25.4" y2="12.7" width="0.1524" layer="91"/>
<label x="20.32" y="12.7" size="1.778" layer="95"/>
</segment>
<segment>
<pinref part="U3" gate="G$1" pin="6"/>
<wire x1="45.72" y1="20.32" x2="35.56" y2="20.32" width="0.1524" layer="91"/>
<label x="35.56" y="20.32" size="1.778" layer="95"/>
</segment>
</net>
<net name="E1" class="0">
<segment>
<pinref part="U1" gate="G$1" pin="E1"/>
<wire x1="15.24" y1="15.24" x2="25.4" y2="15.24" width="0.1524" layer="91"/>
<label x="20.32" y="15.24" size="1.778" layer="95"/>
</segment>
<segment>
<pinref part="U3" gate="G$1" pin="7"/>
<wire x1="43.18" y1="27.94" x2="33.02" y2="27.94" width="0.1524" layer="91"/>
<label x="33.02" y="27.94" size="1.778" layer="95"/>
</segment>
</net>
<net name="E2" class="0">
<segment>
<pinref part="U1" gate="G$1" pin="E2"/>
<wire x1="15.24" y1="17.78" x2="25.4" y2="17.78" width="0.1524" layer="91"/>
<label x="20.32" y="17.78" size="1.778" layer="95"/>
</segment>
<segment>
<pinref part="U3" gate="G$1" pin="8"/>
<wire x1="45.72" y1="35.56" x2="33.02" y2="35.56" width="0.1524" layer="91"/>
<label x="33.02" y="35.56" size="1.778" layer="95"/>
</segment>
</net>
<net name="E3" class="0">
<segment>
<pinref part="U1" gate="G$1" pin="E3"/>
<wire x1="15.24" y1="20.32" x2="25.4" y2="20.32" width="0.1524" layer="91"/>
<label x="20.32" y="20.32" size="1.778" layer="95"/>
</segment>
<segment>
<pinref part="U3" gate="G$1" pin="1"/>
<wire x1="60.96" y1="45.72" x2="60.96" y2="48.26" width="0.1524" layer="91"/>
<wire x1="60.96" y1="48.26" x2="71.12" y2="48.26" width="0.1524" layer="91"/>
<label x="66.04" y="48.26" size="1.778" layer="95"/>
</segment>
</net>
<net name="E4" class="0">
<segment>
<pinref part="U1" gate="G$1" pin="E4/L0"/>
<wire x1="15.24" y1="22.86" x2="25.4" y2="22.86" width="0.1524" layer="91"/>
<label x="20.32" y="22.86" size="1.778" layer="95"/>
</segment>
<segment>
<pinref part="U3" gate="G$1" pin="2"/>
<wire x1="76.2" y1="35.56" x2="86.36" y2="35.56" width="0.1524" layer="91"/>
<label x="81.28" y="35.56" size="1.778" layer="95"/>
</segment>
</net>
<net name="E5" class="0">
<segment>
<pinref part="U1" gate="G$1" pin="E5/L1"/>
<wire x1="15.24" y1="25.4" x2="25.4" y2="25.4" width="0.1524" layer="91"/>
<label x="20.32" y="25.4" size="1.778" layer="95"/>
</segment>
<segment>
<pinref part="U3" gate="G$1" pin="3"/>
<wire x1="78.74" y1="27.94" x2="88.9" y2="27.94" width="0.1524" layer="91"/>
<label x="83.82" y="27.94" size="1.778" layer="95"/>
</segment>
</net>
<net name="E6" class="0">
<segment>
<pinref part="U1" gate="G$1" pin="E6/L2"/>
<wire x1="15.24" y1="27.94" x2="25.4" y2="27.94" width="0.1524" layer="91"/>
<label x="20.32" y="27.94" size="1.778" layer="95"/>
</segment>
<segment>
<pinref part="U3" gate="G$1" pin="4"/>
<wire x1="76.2" y1="20.32" x2="86.36" y2="20.32" width="0.1524" layer="91"/>
<label x="81.28" y="20.32" size="1.778" layer="95"/>
</segment>
</net>
<net name="E7" class="0">
<segment>
<pinref part="U1" gate="G$1" pin="E7/L3"/>
<wire x1="15.24" y1="30.48" x2="25.4" y2="30.48" width="0.1524" layer="91"/>
<label x="20.32" y="30.48" size="1.778" layer="95"/>
</segment>
<segment>
<pinref part="U3" gate="G$1" pin="5"/>
<wire x1="60.96" y1="7.62" x2="60.96" y2="10.16" width="0.1524" layer="91"/>
<wire x1="60.96" y1="7.62" x2="71.12" y2="7.62" width="0.1524" layer="91"/>
<label x="66.04" y="7.62" size="1.778" layer="95"/>
</segment>
</net>
<net name="N$3" class="0">
<segment>
<pinref part="U1" gate="G$1" pin="VREG"/>
<wire x1="-15.24" y1="17.78" x2="-30.48" y2="17.78" width="0.1524" layer="91"/>
<pinref part="C1" gate="G$1" pin="1"/>
<wire x1="-30.48" y1="17.78" x2="-30.48" y2="12.7" width="0.1524" layer="91"/>
</segment>
</net>
<net name="N$4" class="0">
<segment>
<pinref part="U1" gate="G$1" pin="REXT"/>
<wire x1="-15.24" y1="20.32" x2="-40.64" y2="20.32" width="0.1524" layer="91"/>
<pinref part="R1" gate="G$1" pin="2"/>
<wire x1="-40.64" y1="20.32" x2="-40.64" y2="12.7" width="0.1524" layer="91"/>
</segment>
</net>
<net name="N$5" class="0">
<segment>
<pinref part="U1" gate="G$1" pin="ADDR"/>
<pinref part="SJ1" gate="G$1" pin="2"/>
<wire x1="-15.24" y1="25.4" x2="-43.18" y2="25.4" width="0.1524" layer="91"/>
</segment>
</net>
<net name="SCL" class="0">
<segment>
<pinref part="U1" gate="G$1" pin="SCL"/>
<wire x1="-15.24" y1="30.48" x2="-30.48" y2="30.48" width="0.1524" layer="91"/>
<label x="-30.48" y="30.48" size="1.778" layer="95"/>
</segment>
<segment>
<pinref part="U2" gate="G$1" pin="SCL"/>
<wire x1="55.88" y1="-48.26" x2="66.04" y2="-48.26" width="0.1524" layer="91"/>
<label x="60.96" y="-48.26" size="1.778" layer="95"/>
</segment>
<segment>
<wire x1="-53.34" y1="-50.8" x2="-43.18" y2="-50.8" width="0.1524" layer="91"/>
<label x="-48.26" y="-50.8" size="1.778" layer="95"/>
<pinref part="U$1" gate="G$1" pin="10"/>
</segment>
</net>
<net name="SDA" class="0">
<segment>
<pinref part="U1" gate="G$1" pin="SDA"/>
<wire x1="-15.24" y1="33.02" x2="-30.48" y2="33.02" width="0.1524" layer="91"/>
<label x="-30.48" y="33.02" size="1.778" layer="95"/>
</segment>
<segment>
<pinref part="U2" gate="G$1" pin="SDA"/>
<wire x1="55.88" y1="-50.8" x2="66.04" y2="-50.8" width="0.1524" layer="91"/>
<label x="60.96" y="-50.8" size="1.778" layer="95"/>
</segment>
<segment>
<wire x1="-53.34" y1="-48.26" x2="-43.18" y2="-48.26" width="0.1524" layer="91"/>
<label x="-48.26" y="-48.26" size="1.778" layer="95"/>
<pinref part="U$1" gate="G$1" pin="8"/>
</segment>
</net>
<net name="TOUCH_INT" class="0">
<segment>
<pinref part="U1" gate="G$1" pin="IRQ#"/>
<wire x1="-15.24" y1="35.56" x2="-30.48" y2="35.56" width="0.1524" layer="91"/>
<label x="-30.48" y="35.56" size="1.778" layer="95"/>
</segment>
<segment>
<wire x1="-53.34" y1="-45.72" x2="-43.18" y2="-45.72" width="0.1524" layer="91"/>
<label x="-48.26" y="-45.72" size="1.778" layer="95"/>
<pinref part="U$1" gate="G$1" pin="6"/>
</segment>
</net>
<net name="N$1" class="0">
<segment>
<pinref part="D1" gate="G$1" pin="ANODE"/>
<pinref part="R2" gate="G$1" pin="2"/>
</segment>
</net>
<net name="N$2" class="0">
<segment>
<pinref part="D2" gate="G$1" pin="ANODE"/>
<pinref part="R3" gate="G$1" pin="2"/>
</segment>
</net>
<net name="N$6" class="0">
<segment>
<pinref part="U1" gate="G$1" pin="E11/L7"/>
<wire x1="15.24" y1="40.64" x2="17.78" y2="40.64" width="0.1524" layer="91"/>
<wire x1="17.78" y1="40.64" x2="17.78" y2="63.5" width="0.1524" layer="91"/>
<pinref part="R2" gate="G$1" pin="1"/>
<wire x1="17.78" y1="63.5" x2="17.78" y2="73.66" width="0.1524" layer="91"/>
<wire x1="17.78" y1="73.66" x2="20.32" y2="73.66" width="0.1524" layer="91"/>
<pinref part="R3" gate="G$1" pin="1"/>
<wire x1="20.32" y1="63.5" x2="17.78" y2="63.5" width="0.1524" layer="91"/>
</segment>
</net>
<net name="SW1" class="0">
<segment>
<pinref part="SW1" gate="G$1" pin="2A"/>
<wire x1="-73.66" y1="20.32" x2="-63.5" y2="20.32" width="0.1524" layer="91"/>
<label x="-68.58" y="20.32" size="1.778" layer="95"/>
</segment>
<segment>
<pinref part="U1" gate="G$1" pin="E9/L5"/>
<wire x1="15.24" y1="35.56" x2="25.4" y2="35.56" width="0.1524" layer="91"/>
<label x="20.32" y="35.56" size="1.778" layer="95"/>
</segment>
</net>
<net name="SW2" class="0">
<segment>
<pinref part="SW2" gate="G$1" pin="2A"/>
<wire x1="-73.66" y1="7.62" x2="-63.5" y2="7.62" width="0.1524" layer="91"/>
<label x="-68.58" y="7.62" size="1.778" layer="95"/>
</segment>
<segment>
<pinref part="U1" gate="G$1" pin="E10/L6"/>
<wire x1="15.24" y1="38.1" x2="25.4" y2="38.1" width="0.1524" layer="91"/>
<label x="20.32" y="38.1" size="1.778" layer="95"/>
</segment>
</net>
<net name="N$7" class="0">
<segment>
<pinref part="C4" gate="G$1" pin="1"/>
<pinref part="X1" gate="G$1" pin="1"/>
<wire x1="10.16" y1="-55.88" x2="10.16" y2="-53.34" width="0.1524" layer="91"/>
<pinref part="U2" gate="G$1" pin="XO"/>
<wire x1="25.4" y1="-50.8" x2="17.78" y2="-50.8" width="0.1524" layer="91"/>
<wire x1="17.78" y1="-50.8" x2="17.78" y2="-55.88" width="0.1524" layer="91"/>
<wire x1="17.78" y1="-55.88" x2="10.16" y2="-55.88" width="0.1524" layer="91"/>
<junction x="10.16" y="-55.88"/>
</segment>
</net>
<net name="N$8" class="0">
<segment>
<pinref part="X1" gate="G$1" pin="2"/>
<pinref part="C3" gate="G$1" pin="2"/>
<wire x1="10.16" y1="-45.72" x2="10.16" y2="-43.18" width="0.1524" layer="91"/>
<pinref part="U2" gate="G$1" pin="XI"/>
<wire x1="25.4" y1="-48.26" x2="17.78" y2="-48.26" width="0.1524" layer="91"/>
<wire x1="17.78" y1="-48.26" x2="17.78" y2="-43.18" width="0.1524" layer="91"/>
<wire x1="17.78" y1="-43.18" x2="10.16" y2="-43.18" width="0.1524" layer="91"/>
<junction x="10.16" y="-43.18"/>
</segment>
</net>
<net name="VBAT" class="0">
<segment>
<pinref part="U2" gate="G$1" pin="VBAT"/>
<wire x1="55.88" y1="-45.72" x2="66.04" y2="-45.72" width="0.1524" layer="91"/>
<label x="60.96" y="-45.72" size="1.778" layer="95"/>
</segment>
<segment>
<wire x1="-78.74" y1="-43.18" x2="-88.9" y2="-43.18" width="0.1524" layer="91"/>
<label x="-88.9" y="-43.18" size="1.778" layer="95"/>
<pinref part="U$1" gate="G$1" pin="3"/>
</segment>
</net>
</nets>
</sheet>
</sheets>
</schematic>
</drawing>
</eagle>
